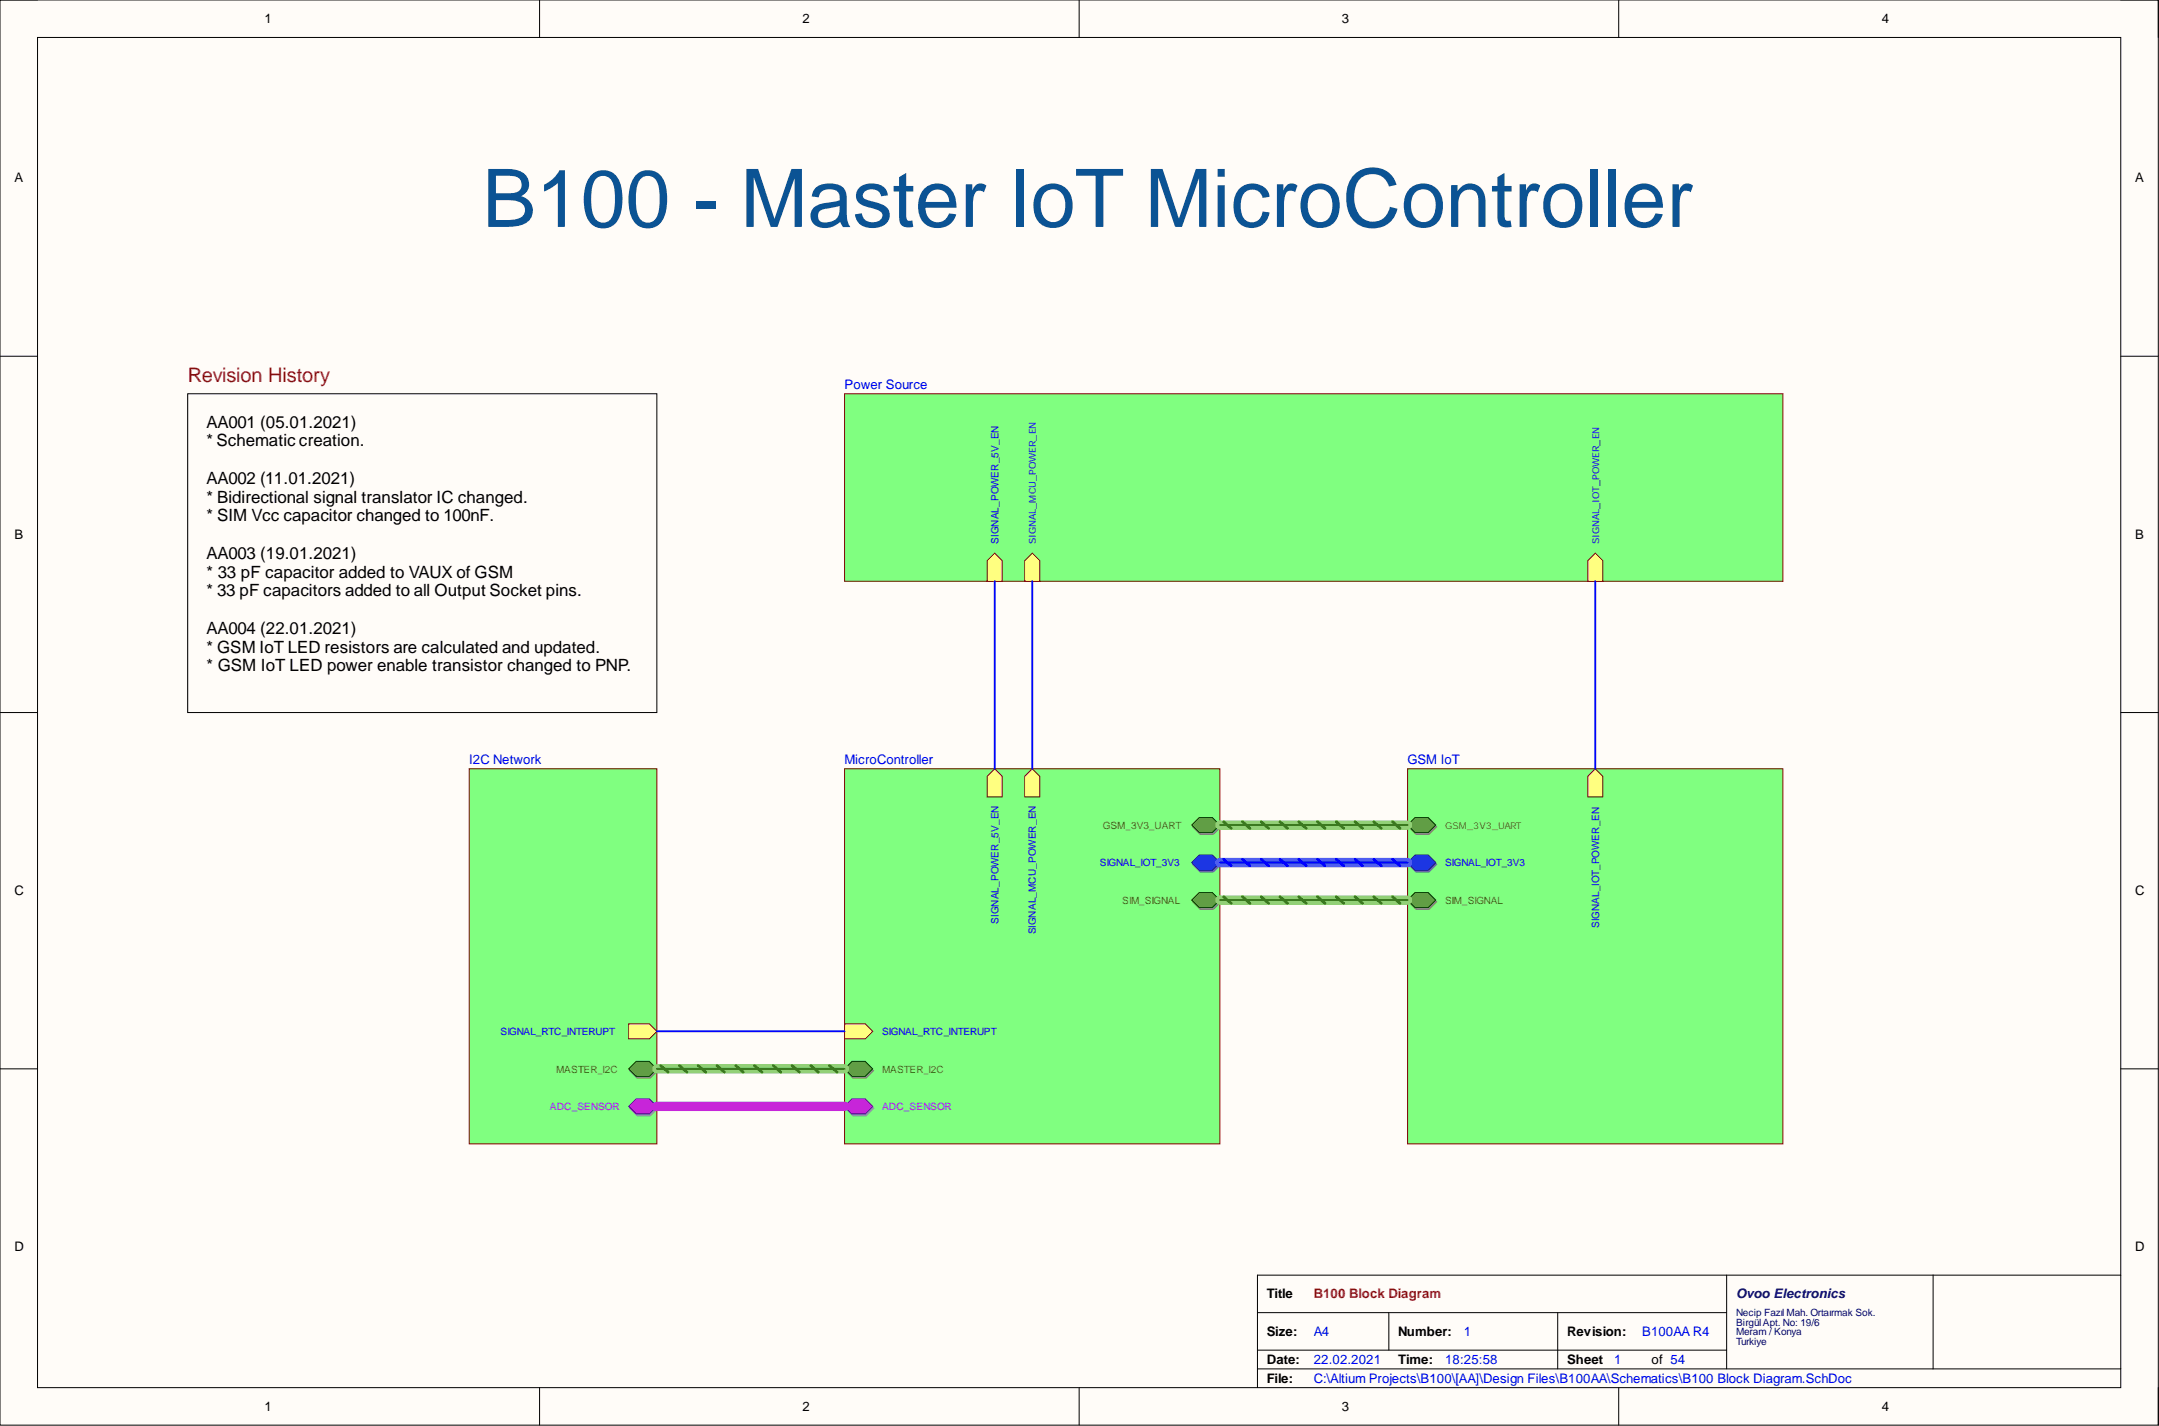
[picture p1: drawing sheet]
<svg xmlns="http://www.w3.org/2000/svg" width="292mm" height="193mm" viewBox="0 0 292 193" stroke-linecap="round" stroke-linejoin="round" font-family="sans-serif">
<path d="M0 0h292v192.9h-292z" fill-rule="evenodd" fill="#fffcf8"/>
<path d="M0 0h292v192.9h-292z" fill="none" stroke="#000" stroke-width=".14"/>
<path d="M5.1 5.1h281.8v182.7h-281.8z" fill-rule="evenodd" fill="#fffcf8"/>
<g fill="none" stroke="#000" stroke-width=".14">
<path d="M0 0h5.1M73 0v5.1M146 0v5.1M219 0v5.1M286.9 0h5.1v5.1M5.1 5.1h281.8v182.7h-281.8zM0 48.2h5.1M286.9 48.2h5.1M0 96.4h5.1M286.9 96.4h5.1M0 144.6h5.1M286.9 144.6h5.1"/>
<path d="M170.1 177.6h63.5M187.9 177.6v5.1M210.8 177.6v7.6M233.6 172.6v12.6M261.5 172.6v12.6M286.9 172.6h-116.8v15.2M73 187.8v5.1M146 187.8v5.1M170.1 185.2h116.8M170.1 182.7h63.5M219 187.8v5.1M292 187.8v5.1"/>
</g>
<path d="M114.3 53.3h126.9v25.4h-126.9z" fill-rule="evenodd" fill="#80ff80"/>
<path d="M114.3 53.3h126.9v25.4h-126.9z" fill="none" stroke="#800000" stroke-width=".14"/>
<path d="M138.6 75.9l1.1-1 1 1v2.8h-2.1z" fill-rule="evenodd" fill="#ffff80"/>
<path d="M138.6 75.9l1.1-1 1 1v2.8h-2.1z" fill="none" stroke="#800000" stroke-width=".14"/>
<path d="M214.8 75.9l1-1 1 1v2.8h-2z" fill-rule="evenodd" fill="#ffff80"/>
<path d="M214.8 75.9l1-1 1 1v2.8h-2z" fill="none" stroke="#800000" stroke-width=".14"/>
<path d="M133.6 75.9l1-1 1 1v2.8h-2z" fill-rule="evenodd" fill="#ffff80"/>
<path d="M133.6 75.9l1-1 1 1v2.8h-2z" fill="none" stroke="#800000" stroke-width=".14"/>
<path d="M190.4 104h50.8v50.8h-50.8z" fill-rule="evenodd" fill="#80ff80"/>
<path d="M190.4 104h50.8v50.8h-50.8z" fill="none" stroke="#800000" stroke-width=".14"/>
<path d="M190.6 111.9l1-1h1.8l1 1-1 1h-1.8z" fill-rule="evenodd" fill="#8ba480"/>
<path d="M190.6 111.9l1-1h1.8l1 1-1 1h-1.8z" fill="none" stroke="#77906c" stroke-width=".14"/>
<path d="M190.4 111.6l1.1-1h1.7l1 1-1 1.1h-1.7z" fill-rule="evenodd" fill="#609e45"/>
<path d="M190.4 111.6l1.1-1h1.7l1 1-1 1.1h-1.7z" fill="none" stroke="#003a00" stroke-width=".14"/>
<path d="M190.6 117l1-1h1.8l1 1-1 1h-1.8z" fill-rule="evenodd" fill="#7474ca"/>
<path d="M190.6 117l1-1h1.8l1 1-1 1h-1.8z" fill="none" stroke="#6060b6" stroke-width=".14"/>
<path d="M190.4 116.7l1.1-1h1.7l1 1-1 1h-1.7z" fill-rule="evenodd" fill="#2828ff"/>
<path d="M190.4 116.7l1.1-1h1.7l1 1-1 1h-1.7z" fill="none" stroke="#00009b" stroke-width=".14"/>
<path d="M214.8 105.1l1-1.1 1 1.1v2.7h-2z" fill-rule="evenodd" fill="#ffff80"/>
<path d="M214.8 105.1l1-1.1 1 1.1v2.7h-2z" fill="none" stroke="#800000" stroke-width=".14"/>
<path d="M190.6 122.1l1-1.1h1.8l1 1.1-1 1h-1.8z" fill-rule="evenodd" fill="#8ba480"/>
<path d="M190.6 122.1l1-1.1h1.8l1 1.1-1 1h-1.8z" fill="none" stroke="#77906c" stroke-width=".14"/>
<path d="M190.4 121.8l1.1-1h1.7l1 1-1 1h-1.7z" fill-rule="evenodd" fill="#609e45"/>
<path d="M190.4 121.8l1.1-1h1.7l1 1-1 1h-1.7z" fill="none" stroke="#003a00" stroke-width=".14"/>
<path d="M114.3 104h50.7v50.8h-50.7z" fill-rule="evenodd" fill="#80ff80"/>
<path d="M114.3 104h50.7v50.8h-50.7z" fill="none" stroke="#800000" stroke-width=".14"/>
<path d="M161.4 111.9l1-1h1.8l1 1-1 1h-1.8z" fill-rule="evenodd" fill="#8ba480"/>
<path d="M161.4 111.9l1-1h1.8l1 1-1 1h-1.8z" fill="none" stroke="#77906c" stroke-width=".14"/>
<path d="M161.2 111.6l1.1-1h1.7l1 1-1 1.1h-1.7z" fill-rule="evenodd" fill="#609e45"/>
<path d="M161.2 111.6l1.1-1h1.7l1 1-1 1.1h-1.7z" fill="none" stroke="#003a00" stroke-width=".14"/>
<path d="M161.4 117l1-1h1.8l1 1-1 1h-1.8z" fill-rule="evenodd" fill="#7474ca"/>
<path d="M161.4 117l1-1h1.8l1 1-1 1h-1.8z" fill="none" stroke="#6060b6" stroke-width=".14"/>
<path d="M161.2 116.7l1.1-1h1.7l1 1-1 1h-1.7z" fill-rule="evenodd" fill="#2828ff"/>
<path d="M161.2 116.7l1.1-1h1.7l1 1-1 1h-1.7z" fill="none" stroke="#00009b" stroke-width=".14"/>
<path d="M161.4 122.1l1-1.1h1.8l1 1.1-1 1h-1.8z" fill-rule="evenodd" fill="#8ba480"/>
<path d="M161.4 122.1l1-1.1h1.8l1 1.1-1 1h-1.8z" fill="none" stroke="#77906c" stroke-width=".14"/>
<path d="M161.2 121.8l1.1-1h1.7l1 1-1 1h-1.7z" fill-rule="evenodd" fill="#609e45"/>
<path d="M161.2 121.8l1.1-1h1.7l1 1-1 1h-1.7z" fill="none" stroke="#003a00" stroke-width=".14"/>
<path d="M138.6 105.1l1.1-1.1 1 1.1v2.7h-2.1z" fill-rule="evenodd" fill="#ffff80"/>
<path d="M138.6 105.1l1.1-1.1 1 1.1v2.7h-2.1z" fill="none" stroke="#800000" stroke-width=".14"/>
<path d="M133.6 105.1l1-1.1 1 1.1v2.7h-2z" fill-rule="evenodd" fill="#ffff80"/>
<path d="M133.6 105.1l1-1.1 1 1.1v2.7h-2z" fill="none" stroke="#800000" stroke-width=".14"/>
<path d="M114.4 144.9l1-1h1.8l1 1-1 1h-1.8z" fill-rule="evenodd" fill="#8ba480"/>
<path d="M114.4 144.9l1-1h1.8l1 1-1 1h-1.8z" fill="none" stroke="#77906c" stroke-width=".14"/>
<path d="M114.3 144.6l1-1h1.8l1 1-1 1.1h-1.8z" fill-rule="evenodd" fill="#609e45"/>
<path d="M114.3 144.6l1-1h1.8l1 1-1 1.1h-1.8z" fill="none" stroke="#003a00" stroke-width=".14"/>
<path d="M114.3 138.5h2.8l1 1.1-1 1h-2.8z" fill-rule="evenodd" fill="#ffff80"/>
<path d="M114.3 138.5h2.8l1 1.1-1 1h-2.8z" fill="none" stroke="#800000" stroke-width=".14"/>
<path d="M114.4 150l1-1h1.8l1 1-1 1h-1.8z" fill-rule="evenodd" fill="#b274ca"/>
<path d="M114.4 150l1-1h1.8l1 1-1 1h-1.8z" fill="none" stroke="#9e60b6" stroke-width=".14"/>
<path d="M114.3 149.7l1-1h1.8l1 1-1 1h-1.8z" fill-rule="evenodd" fill="#c128ff"/>
<path d="M114.3 149.7l1-1h1.8l1 1-1 1h-1.8z" fill="none" stroke="#5d009b" stroke-width=".14"/>
<path d="M63.5 104h25.4v50.8h-25.4z" fill-rule="evenodd" fill="#80ff80"/>
<path d="M63.5 104h25.4v50.8h-25.4z" fill="none" stroke="#800000" stroke-width=".14"/>
<path d="M85.2 144.9l1-1h1.8l1 1-1 1h-1.8z" fill-rule="evenodd" fill="#8ba480"/>
<path d="M85.2 144.9l1-1h1.8l1 1-1 1h-1.8z" fill="none" stroke="#77906c" stroke-width=".14"/>
<path d="M85.1 144.6l1-1h1.8l1 1-1 1.1h-1.8z" fill-rule="evenodd" fill="#609e45"/>
<path d="M85.1 144.6l1-1h1.8l1 1-1 1.1h-1.8z" fill="none" stroke="#003a00" stroke-width=".14"/>
<path d="M85.1 138.5h2.8l1 1.1-1 1h-2.8z" fill-rule="evenodd" fill="#ffff80"/>
<path d="M85.1 138.5h2.8l1 1.1-1 1h-2.8z" fill="none" stroke="#800000" stroke-width=".14"/>
<path d="M85.2 150l1-1h1.8l1 1-1 1h-1.8z" fill-rule="evenodd" fill="#b274ca"/>
<path d="M85.2 150l1-1h1.8l1 1-1 1h-1.8z" fill="none" stroke="#9e60b6" stroke-width=".14"/>
<path d="M85.1 149.7l1-1h1.8l1 1-1 1h-1.8z" fill-rule="evenodd" fill="#c128ff"/>
<path d="M85.1 149.7l1-1h1.8l1 1-1 1h-1.8z" fill="none" stroke="#5d009b" stroke-width=".14"/>
<path d="M25.4 53.3h63.5v43.1h-63.5z" fill="none" stroke="#000" stroke-width=".14"/>
<path d="M134.6 78.7v25.3M139.7 78.7v25.3M215.8 78.7v25.3M165 116.7h25.4M88.9 139.6h25.4" fill="none" stroke="#00f" stroke-width=".25"/>
<path d="M165 116.7h25.4" fill="none" stroke="#5a5aff" stroke-width="1.3"/>
<path d="M165.6 116.3l1 .9M168.1 116.3l1 .9M170.6 116.3l1 .9M173.2 116.3l1 .9M175.7 116.3l1 .9M178.3 116.3l1 .9M180.8 116.3l1 .9M183.3 116.3l1 .9M185.9 116.3l1 .9M188.4 116.3l1 .9" fill="none" stroke="#00f" stroke-width=".38"/>
<path d="M88.9 149.7h25.4" fill="none" stroke="#b71eff" stroke-width="1.3"/>
<path d="M89.4 149.3l1 .9M91.9 149.3l1 .9M94.5 149.3l1 .9M97 149.3l1 .9M99.5 149.3l1.1 .9M102.1 149.3l1 .9M104.6 149.3l1 .9M107.2 149.3l1 .9M109.7 149.3l1 .9M112.2 149.3l1 .9" fill="none" stroke="#90f" stroke-width=".38"/>
<path d="M88.9 149.7h25.4" fill="none" stroke="#90f" stroke-width=".25"/>
<path d="M165 111.6h25.4M165 121.8h25.4M88.9 144.6h25.4" fill="none" stroke="#92d077" stroke-width="1.3"/>
<g fill="none" stroke="#38761d" stroke-width=".38">
<path d="M165.6 111.2l1 .9M168.1 111.2l1 .9M170.6 111.2l1 .9M173.2 111.2l1 .9M175.7 111.2l1 .9M178.3 111.2l1 .9M180.8 111.2l1 .9M183.3 111.2l1 .9M185.9 111.2l1 .9M188.4 111.2l1 .9M165.6 121.4l1 .8M168.1 121.4l1 .8"/>
<path d="M170.6 121.4l1 .8M173.2 121.4l1 .8M175.7 121.4l1 .8M178.3 121.4l1 .8M180.8 121.4l1 .8M183.3 121.4l1 .8M185.9 121.4l1 .8M188.4 121.4l1 .8M89.4 144.2l1 .9M91.9 144.2l1 .9M94.5 144.2l1 .9M97 144.2l1 .9"/>
<path d="M99.5 144.2l1.1 .9M102.1 144.2l1 .9M104.6 144.2l1 .9M107.2 144.2l1 .9M109.7 144.2l1 .9M112.2 144.2l1 .9"/>
</g>
<path d="M165 111.6h25.4M165 121.8h25.4M88.9 144.6h25.4" fill="none" stroke="#38761d" stroke-width=".25"/>
<text font-size="10.9" fill="#0b5394" x="65.3" y="30.7">B100 - Master IoT MicroController</text>
<text font-size="2.7" fill="#f00" x="25.4" y="51.7">Revision History</text>
<g font-size="2.3">
<text x="27.9" y="57.9">AA001 (05.01.2021)</text>
<text x="27.9" y="60.4">* Schematic creation.</text>
<text x="27.9" y="65.5">AA002 (11.01.2021)</text>
<text x="27.9" y="68">* Bidirectional signal translator IC changed.</text>
<text x="27.9" y="70.5">* SIM Vcc capacitor changed to 100nF.</text>
<text x="27.9" y="75.6">AA003 (19.01.2021)</text>
<text x="27.9" y="78.2">* 33 pF capacitor added to VAUX of GSM</text>
<text x="27.9" y="80.7">* 33 pF capacitors added to all Output Socket pins.</text>
<text x="27.9" y="85.8">AA004 (22.01.2021)</text>
<text x="27.9" y="88.3">* GSM IoT LED resistors are calculated and updated.</text>
<text x="27.9" y="90.8">* GSM IoT LED power enable transistor changed to PNP.</text>
</g>
<g font-size="1.8">
<text x="35.8" y="3.1">1</text>
<text x="108.6" y="3.1">2</text>
<text x="181.6" y="3.1">3</text>
<text x="254.6" y="3.1">4</text>
<text x="1.9" y="24.7">A</text>
<text x="288.9" y="24.7">A</text>
<text x="1.9" y="72.9">B</text>
<text x="288.9" y="72.9">B</text>
<text x="1.9" y="121.1">C</text>
<text x="288.9" y="121.1">C</text>
<text x="1.9" y="169.3">D</text>
<text x="288.9" y="169.3">D</text>
<text x="171.4" y="175.7">Title</text>
<text x="171.4" y="180.8">Size:</text>
<text x="171.4" y="184.6">Date:</text>
<text x="189.2" y="180.8">Number:</text>
<text x="189.2" y="184.6">Time:</text>
<text x="212" y="180.8">Revision:</text>
<text x="212" y="184.6">Sheet</text>
<text x="223.4" y="184.6">of 54</text>
<text x="35.8" y="190.9">1</text>
<text x="108.6" y="190.9">2</text>
<text x="171.4" y="187.1">File:</text>
<text x="181.6" y="190.9">3</text>
<text x="254.6" y="190.9">4</text>
</g>
<g font-size="1.8" fill="#00f">
<text x="114.3" y="52.6">Power Source</text>
<text x="63.5" y="103.4">I2C Network</text>
<text x="114.3" y="103.4">MicroController</text>
<text x="190.4" y="103.4">GSM IoT</text>
<text x="177.7" y="184.6">22.02.2021</text>
<text x="177.7" y="180.8">A4</text>
<text x="195.5" y="184.6">18:25:58</text>
<text x="198.1" y="180.8">1</text>
<text x="218.4" y="184.6">1</text>
<text x="222.2" y="180.8">B100AA R4</text>
<text x="177.7" y="187.1">C:\Altium Projects\B100\[AA]\Design Files\B100AA\Schematics\B100 Block Diagram.SchDoc</text>
</g>
<text font-size="1.8" fill="#f00" x="177.7" y="175.7">B100 Block Diagram</text>
<text font-size="1.8" fill="#000080" x="234.9" y="175.7">Ovoo Electronics</text>
<g font-size="1.4" fill="#00f">
<text x="135.1" y="73.6" transform="rotate(-90 135.1 73.6)">SIGNAL_POWER_5V_EN</text>
<text x="148.8" y="117.2">SIGNAL_IOT_3V3</text>
<text x="195.5" y="117.2">SIGNAL_IOT_3V3</text>
<text x="135.1" y="125" transform="rotate(-90 135.1 125)">SIGNAL_POWER_5V_EN</text>
<text x="216.3" y="125.6" transform="rotate(-90 216.3 125.6)">SIGNAL_IOT_POWER_EN</text>
<text x="140.2" y="126.5" transform="rotate(-90 140.2 126.5)">SIGNAL_MCU_POWER_EN</text>
<text x="67.7" y="140.1">SIGNAL_RTC_INTERUPT</text>
<text x="119.3" y="140.1">SIGNAL_RTC_INTERUPT</text>
</g>
<g font-size="1.4" fill="#38761d">
<text x="149.2" y="112.2">GSM_3V3_UART</text>
<text x="151.8" y="122.3">SIM_SIGNAL</text>
<text x="195.5" y="122.3">SIM_SIGNAL</text>
<text x="75.2" y="145.1">MASTER_I2C</text>
<text x="119.3" y="145.1">MASTER_I2C</text>
</g>
<g font-size="1.4" fill="#90f">
<text x="74.4" y="150.2">ADC_SENSOR</text>
<text x="119.3" y="150.2">ADC_SENSOR</text>
</g>
<g font-size="1.4" fill="#000080">
<text x="234.9" y="178.1">Necip Fazıl Mah. Ortaırmak Sok.</text>
<text x="234.9" y="179.4">BirgülApt. No: 19/6</text>
<text x="234.9" y="180.7">Meram / Konya</text>
<text x="234.9" y="181.9">Turkiye</text>
</g>
<g font-size="1.3" fill="#00f">
<text x="140.2" y="73.6" transform="rotate(-90 140.2 73.6)">SIGNAL_MCU_POWER_EN</text>
<text x="216.3" y="73.6" transform="rotate(-90 216.3 73.6)">SIGNAL_IOT_POWER_EN</text>
</g>
<text font-size="1.3" fill="#38761d" x="195.5" y="112.2">GSM_3V3_UART</text>
</svg>
